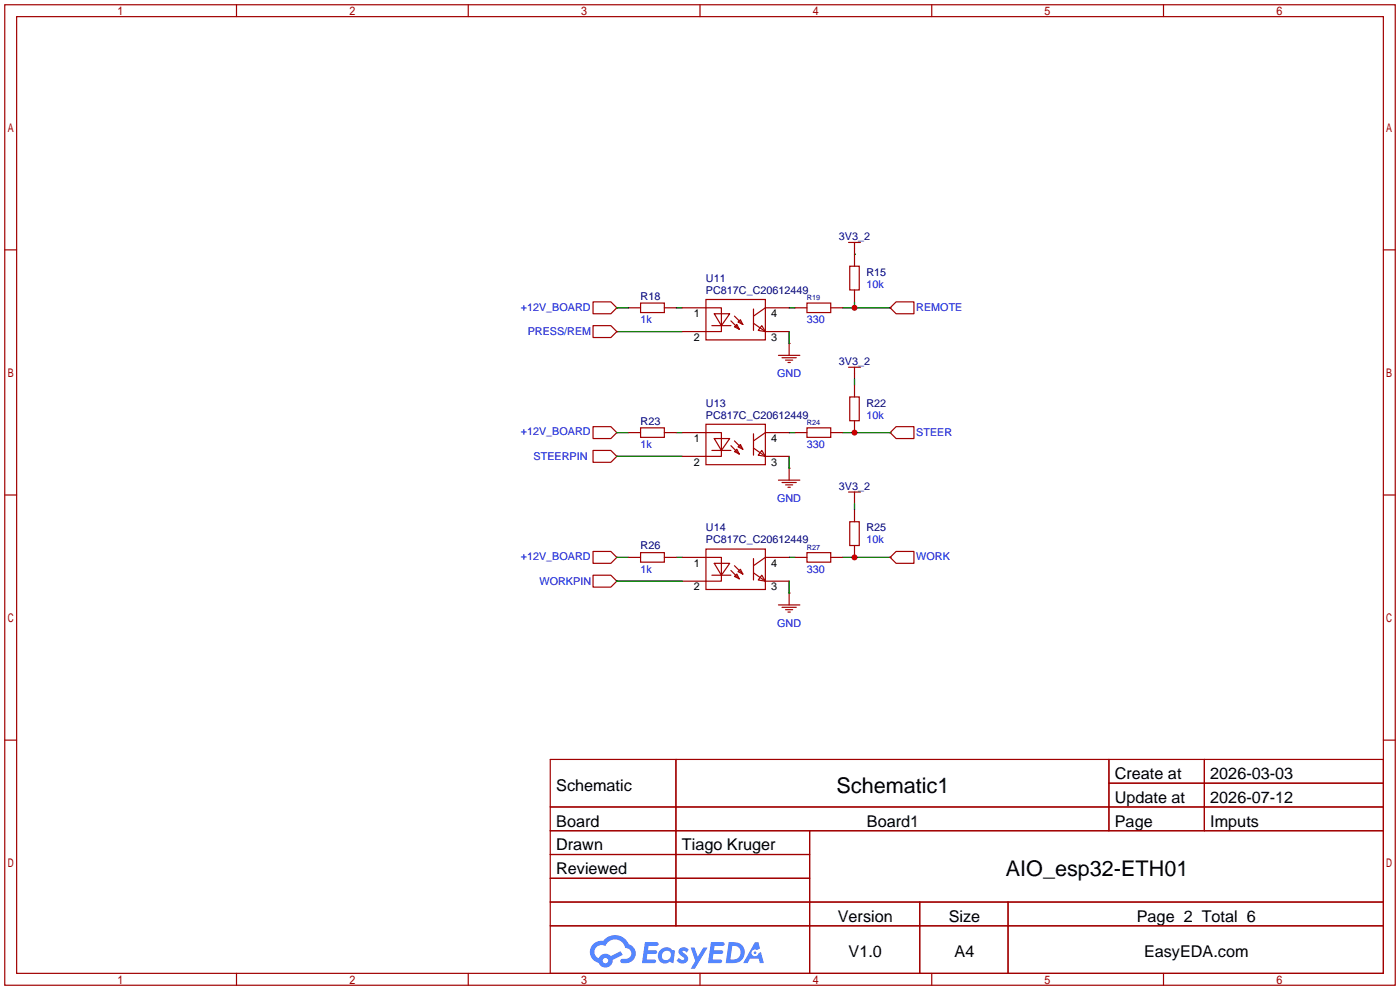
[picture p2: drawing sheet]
<svg xmlns="http://www.w3.org/2000/svg" width="299mm" height="212mm" viewBox="0 0 299 212" stroke-linecap="round" stroke-linejoin="round" font-family="sans-serif">
<g fill="none" stroke="#a10000" stroke-width=".25">
<path d="M1 1h297.2v209.6h-297.2zM3.6 3.6h292.1v204.4h-292.1zM50.5 1v2.6M100.1 1v2.6M149.6 1v2.6M199.1 1v2.6M248.7 1v2.6M1 53.4h2.6M295.7 53.4h2.5M1 105.8h2.6M295.7 105.8h2.5M1 158.2h2.6"/>
<path d="M295.7 158.2h2.5M117.6 162.3h178.1v45.7h-178.1zM117.6 172.5h178.1M117.6 177.5h178.1M144.5 162.3v35.6M173 177.5v30.5M237 162.3v15.2M237 167.4h58.7M257.4 162.3v15.2M117.6 182.6h55.4M117.6 192.8h178.1M117.6 187.7h55.4"/>
<path d="M117.6 197.9h178.1M196.6 192.8v15.2M215.4 192.8v15.2M50.5 208v2.6M100.1 208v2.6M149.6 208v2.6M199.1 208v2.6M248.7 208v2.6"/>
</g>
<g fill="#5487ff">
<path d="M145.3 202.7a1.3 1.3 0 0 1 1.9 .3l-.4 .6a.54 .54 0 0 0-.9-.2l.1 .2a1.34 1.34 0 0 1 .9 1.8 1.47 1.47 0 0 1-2.3-.1l.5-.6 .8 .5a.31 .31 0 0 0 .4-.3 .31 .31 0 0 0-.3-.4 1.12 1.12 0 0 1-.7-1.8z"/>
<path d="M147.6 202.5h.9l.6 2 1.2-2h.9l-2.7 4.6h-.9l1-1.7z"/>
<path d="M137.8 201.4h1.7a1.31 1.31 0 0 1 1.2 .2 .4 .4 0 0 1-.3 .5l-1.8 .1-.1 .9h1.6a.4 .4 0 0 1 .4 .4 .4 .4 0 0 1-.5 .4h-1.6l-.2 1.2h1.4a.46 .46 0 0 1 .5 0 .46 .46 0 0 1 .1 .5l-.4 .2h-2.6z"/>
<path d="M151.9 201.4h1.7a1.32 1.32 0 0 1 1.2 .2 .39 .39 0 0 1-.3 .5l-1.8 .1-.1 .9h1.6a.4 .4 0 0 1 .4 .4 .4 .4 0 0 1-.4 .4h-1.7l-.2 1.2h1.4a.46 .46 0 0 1 .5 0 .46 .46 0 0 1 .1 .5l-.4 .2h-2.6z"/>
<path d="M161.3 201.4h.8l.3 1.3-.6 .4a.75 .75 0 0 0-1.1 .3 .75 .75 0 0 0 .5 1 .75 .75 0 0 0 .9-.7l.5-.2 .6 2.3h-.8l-.3-.9h-1.8l-.5 .9h-1z"/>
<path d="M155.7 201.4l-.6 4.4h1.5a2.27 2.27 0 0 0 2.6-2.2 2.27 2.27 0 0 0-2.7-2.2zM156.5 202.1a1.5 1.5 0 0 1 1.8 1.6 1.5 1.5 0 0 1-1.9 1.4h-.3z"/>
<path d="M141.2 203a1.6 1.6 0 0 0-.3 2.3 1.6 1.6 0 0 0 2.3 .2l.7 .3 .3-2.4-.1-.3-.5-.1a1.58 1.58 0 0 0-2.4 0zM141.8 203.5a.98 .98 0 0 1 1.6 .4 .98 .98 0 0 1-1.1 1.3 .94 .94 0 0 1-.9-.7 .94 .94 0 0 1 .4-1z"/>
<path d="M126.8 201.8a2.37 2.37 0 0 0 1.1 4 1.54 1.54 0 0 0 1.8 1 1.54 1.54 0 0 0 1.2-1.6l2.2-1.1-.5-.8-2 1a1.57 1.57 0 0 0-2.7 .5 1.5 1.5 0 0 1-.7-2.1 1.5 1.5 0 0 1 2.2-.5 2.23 2.23 0 0 1 2.3-1.4 2.23 2.23 0 0 1 2 1.8 1.16 1.16 0 0 1 1.2 1.1 1.16 1.16 0 0 1-1.1 1.2h-.7a.47 .47 0 0 0-.5 .4 .47 .47 0 0 0 .4 .5 2.17 2.17 0 0 0 2.5-.9 2.17 2.17 0 0 0-.3-2.7l-.8-.4a3.2 3.2 0 0 0-5.5-.7l-1.1 .1zM128.8 205.3a.6 .6 0 0 1 1.2 0 .6 .6 0 0 1-1.2 0z"/>
<circle cx="161.4" cy="203.6" r=".28"/>
</g>
<g fill="none" stroke="#a10000" stroke-width=".25">
<path d="M181.4 51.8h2.5M181.6 56.9h2v5.1h-2zM182.6 51.8v5.1M126.7 64.5h3.9l1.2 1.3-1.2 1.3h-3.9zM126.7 69.6h3.9l1.2 1.3-1.2 1.2h-3.9zM131.8 65.8h.1M131.8 70.9h.1M134.4 65.8h2.5M136.9 64.8h5.1v2h-5.1zM142 65.8h2.5M145.8 65.8h8.4v5.1h-8.4M150.9 64h12.7v8.6h-12.7z"/>
<path d="M152.1 69.6h4.1M152.7 67.1h3.3l-1.8 2.5zM156.2 68.6l1.8 1.8M157 69.8l.5-.5 .5 1.1zM157 67.6l1.7 1.7M157.7 68.8l.5-.5 .5 1zM161 66v4.6M161 69.1l2.6 1.8M162.8 69.6l.8 1.3-1.5-.3zM163.6 70.9h5.1M166.4 75.9h4.5M167.1 76.5h3.1"/>
<path d="M167.9 77h1.5M168.4 77.5h.5M168.7 73.4h.1M168.7 73.4v2.5M168.7 65.8h-5.1l-2.6 1.8M169.9 65.8h2.6M172.5 64.8h5v2h-5zM177.5 65.8h2.6M181.4 78.5h2.5M182.6 62v2.5M182.6 78.5v2.5M190.2 65.8h.1"/>
<path d="M191.5 64.5h3.8v2.6h-3.8l-1.3-1.3zM126.7 91.2h3.9l1.2 1.3-1.2 1.2h-3.9zM126.7 96.3h3.9l1.2 1.2-1.2 1.3h-3.9zM131.8 92.5h.1M131.8 97.5h.1M134.4 92.5h2.5M136.9 91.4h5.1v2.1h-5.1zM142 92.5h2.5M145.8 92.5h8.4v5h-8.4M150.9 90.7h12.7v8.6h-12.7zM152.1 96.3h4.1M152.7 93.7h3.3l-1.8 2.6z"/>
<path d="M156.2 95.2l1.8 1.8M157 96.5l.5-.5 .5 1zM157 94.2l1.7 1.8M157.7 95.5l.5-.5 .5 1zM161 92.7v4.6M161 95.8l2.6 1.7M162.8 96.3l.8 1.2-1.5-.2zM163.6 97.5h5.1M168.7 92.5h-5.1l-2.6 1.7M169.9 92.5h2.6M172.5 91.4h5v2.1h-5zM177.5 92.5h2.6"/>
<path d="M181.6 84.8h2v5.1h-2zM182.6 82.3v2.5M182.6 89.9v2.6M190.2 92.5h.1M191.5 91.2h3.8v2.5h-3.8l-1.3-1.2zM126.7 117.9h3.9l1.2 1.2-1.2 1.3h-3.9zM131.8 119.1h.1M134.4 119.1h2.5M136.9 118.1h5.1v2h-5.1zM142 119.1h2.5M145.8 119.1h8.4v5.1h-8.4M150.9 117.3h12.7v8.7h-12.7z"/>
<path d="M161 119.4v4.6M166.4 102.6h4.5M167.1 103.1h3.1M167.9 103.6h1.5M168.4 104.1h.5M168.7 100.1h.1M168.7 100.1v2.5M168.7 119.1h-5.1l-2.6 1.8M169.9 119.1h2.6M172.5 118.1h5v2h-5zM177.5 119.1h2.6M181.4 105.2h2.5"/>
<path d="M181.6 111.5h2v5.1h-2zM182.6 105.2v2.5M182.6 109v2.5M182.6 116.6v2.5M190.2 119.1h.1M191.5 117.9h3.8v2.5h-3.8l-1.3-1.3zM126.7 122.9h3.9l1.2 1.3-1.2 1.3h-3.9zM131.8 124.2h.1M152.1 122.9h4.1M152.7 120.4h3.3l-1.8 2.5zM156.2 121.9l1.8 1.8M157 123.2l.5-.5 .5 1z"/>
<path d="M157 120.9l1.7 1.8M157.7 122.2l.5-.5 .5 1zM161 122.4l2.6 1.8M162.8 122.9l.8 1.3-1.5-.2zM163.6 124.2h5.1M166.4 129.3h4.5M167.1 129.8h3.1M167.9 130.3h1.5M168.4 130.8h.5M168.7 126.7h.1M168.7 126.7v2.6"/>
</g>
<g fill="none" stroke="#008700" stroke-width=".25">
<path d="M182.6 54.4h.1M131.8 70.9h14M131.8 65.8h2.6M144.5 65.8h1.3M168.7 70.9v2.5M168.7 65.8h1.2M180.1 65.8h10.1M182.6 64.5v1.3M131.8 97.5h14M131.8 92.5h2.6M144.5 92.5h1.3M168.7 97.5v2.6"/>
<path d="M168.7 92.5h1.2M180.1 92.5h10.1M182.6 81v1.3M131.8 119.1h2.6M144.5 119.1h1.3M168.7 119.1h1.2M180.1 119.1h10.1M182.6 107.7v1.3M131.8 124.2h14M168.7 124.2v2.5"/>
</g>
<g fill="#c00">
<circle cx="182.6" cy="65.8" r=".63"/>
<circle cx="182.6" cy="92.5" r=".63"/>
<circle cx="182.6" cy="119.1" r=".63"/>
</g>
<g font-size="4.6">
<text x="178.8" y="169.4">Schematic1</text>
<text x="215" y="187.2">AIO_esp32-ETH01</text>
</g>
<g font-size="3.5">
<text x="238.3" y="166.5">Create at</text>
<text x="258.7" y="166.5">2026-03-03</text>
<text x="118.9" y="169.1">Schematic</text>
<text x="238.3" y="171.6">Update at</text>
<text x="258.7" y="171.6">2026-07-12</text>
<text x="118.9" y="176.7">Board</text>
<text x="185.3" y="176.7">Board1</text>
<text x="238.3" y="176.7">Page</text>
<text x="258.7" y="176.7">Imputs</text>
<text x="118.9" y="181.8">Drawn</text>
<text x="145.7" y="181.8">Tiago Kruger</text>
<text x="118.9" y="186.8">Reviewed</text>
<text x="179.1" y="197">Version</text>
<text x="202.8" y="197">Size</text>
<text x="243" y="197">Page 2 Total 6</text>
<text x="181.4" y="204.6">V1.0</text>
<text x="204" y="204.6">A4</text>
<text x="244.5" y="204.6">EasyEDA.com</text>
</g>
<g font-size="2.3" fill="#000080">
<text x="179.3" y="51.4">3V3_2</text>
<text x="185.2" y="59">R15</text>
<text x="136.9" y="64.1">R18</text>
<text x="150.9" y="60.2">U11</text>
<text x="150.9" y="62.8">PC817C_C20612449</text>
<text x="179.3" y="78">3V3_2</text>
<text x="150.9" y="86.9">U13</text>
<text x="150.9" y="89.5">PC817C_C20612449</text>
<text x="185.2" y="86.9">R22</text>
<text x="136.9" y="90.7">R23</text>
<text x="179.3" y="104.7">3V3_2</text>
<text x="150.9" y="113.6">U14</text>
<text x="185.2" y="113.6">R25</text>
<text x="136.9" y="117.4">R26</text>
<text x="150.9" y="116.1">PC817C_C20612449</text>
</g>
<g font-size="2.3" fill="#00f">
<text x="185.2" y="61.5">10k</text>
<text x="111.3" y="66.4">+12V_BOARD</text>
<text x="112.8" y="71.7">PRESS/REM</text>
<text x="136.9" y="69.1">1k</text>
<text x="172.5" y="69.1">330</text>
<text x="195.8" y="66.4">REMOTE</text>
<text x="166.1" y="80.6">GND</text>
<text x="185.2" y="89.5">10k</text>
<text x="111.3" y="93.1">+12V_BOARD</text>
<text x="136.9" y="95.8">1k</text>
<text x="172.5" y="95.8">330</text>
<text x="195.8" y="93.1">STEER</text>
<text x="114" y="98.3">STEERPIN</text>
<text x="166.1" y="107.2">GND</text>
<text x="111.3" y="119.7">+12V_BOARD</text>
<text x="185.2" y="116.1">10k</text>
<text x="195.8" y="119.7">WORK</text>
<text x="115.3" y="125">WORKPIN</text>
<text x="136.9" y="122.5">1k</text>
<text x="172.5" y="122.5">330</text>
<text x="166.1" y="133.9">GND</text>
</g>
<g font-size="2.3">
<text x="148.3" y="67.7">1</text>
<text x="164.8" y="67.7">4</text>
<text x="148.3" y="72.8">2</text>
<text x="164.8" y="72.8">3</text>
<text x="148.3" y="94.4">1</text>
<text x="164.8" y="94.4">4</text>
<text x="148.3" y="99.5">2</text>
<text x="164.8" y="99.5">3</text>
<text x="148.3" y="121.1">1</text>
<text x="164.8" y="121.1">4</text>
<text x="148.3" y="126.2">2</text>
<text x="164.8" y="126.2">3</text>
</g>
<g font-size="1.6" fill="#000080">
<text x="172.5" y="64.2">R19</text>
<text x="172.5" y="90.9">R24</text>
<text x="172.5" y="117.5">R27</text>
</g>
</svg>
